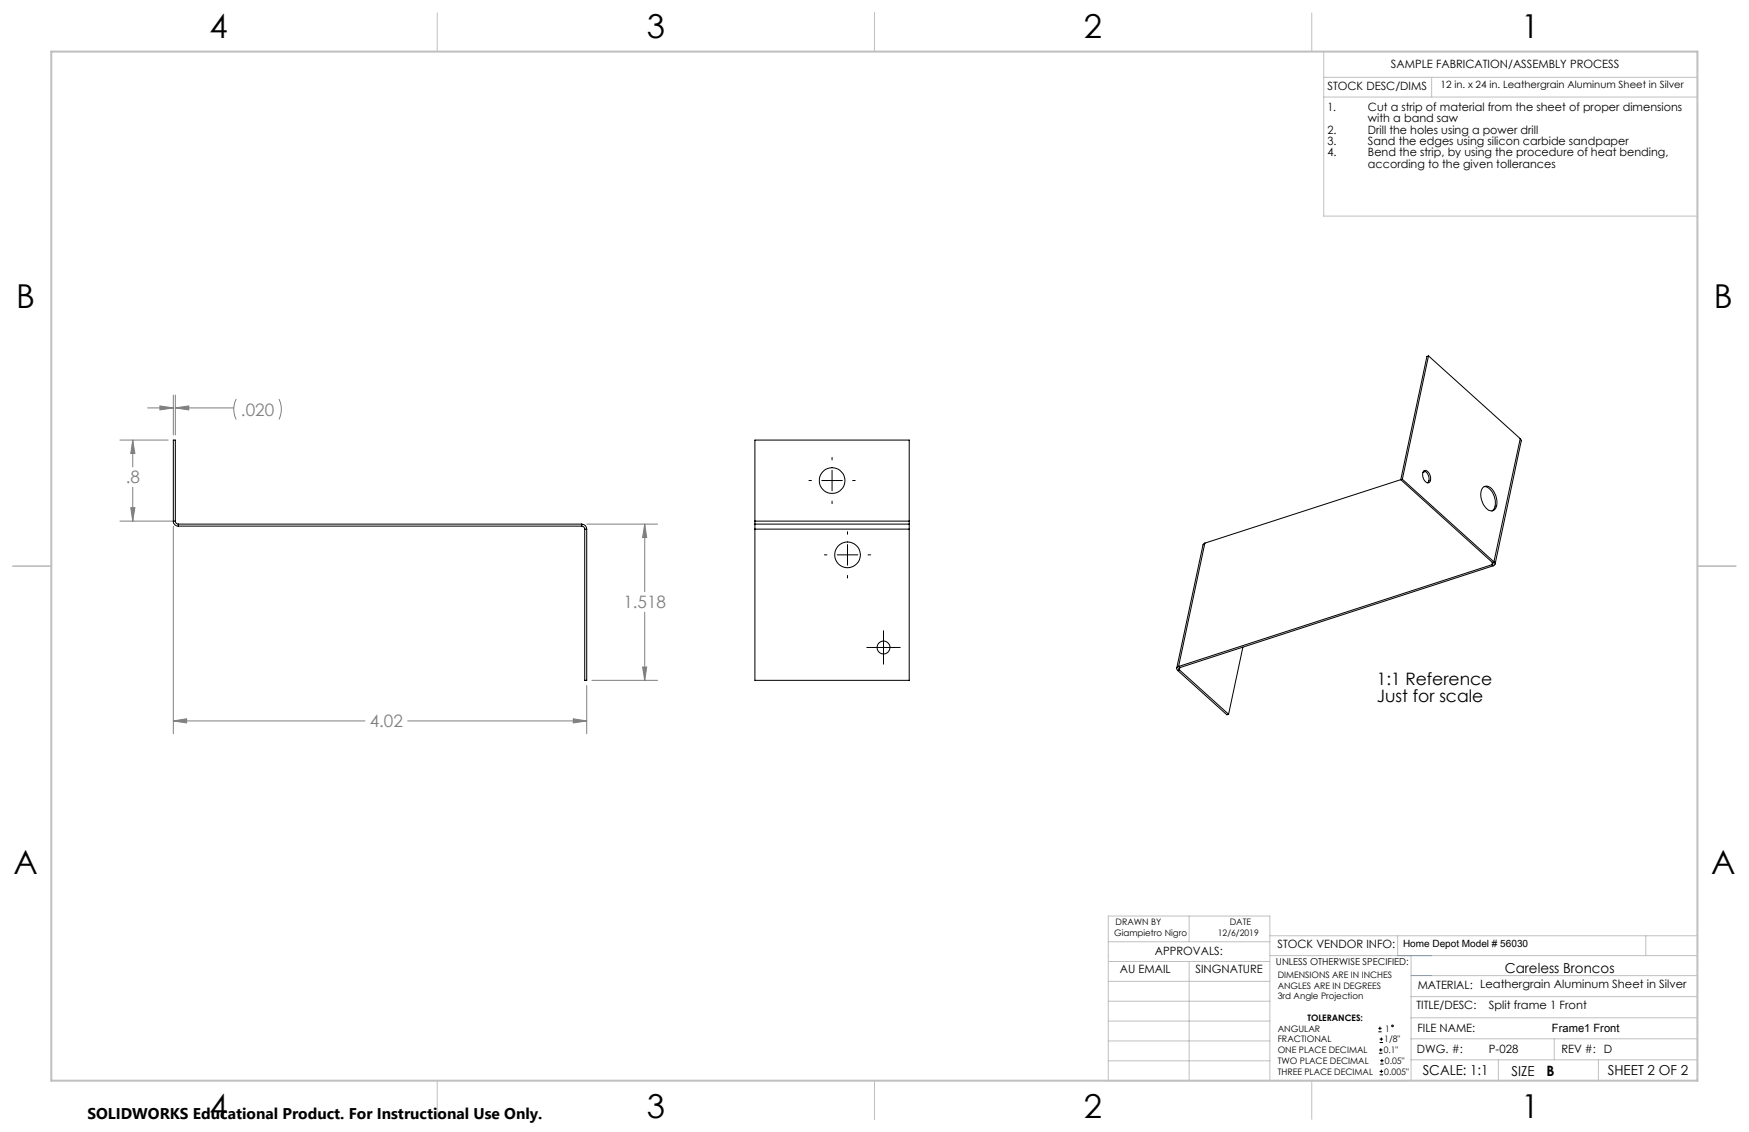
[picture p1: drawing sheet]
<svg xmlns="http://www.w3.org/2000/svg" width="432mm" height="279mm" viewBox="0 0 432 279" stroke-linecap="round" stroke-linejoin="round" font-family="sans-serif">
<g fill="none" stroke="#000" stroke-width=".25">
<path d="M199.7 118.6h.6M202.9 118.6h5.1M205.4 112.9v.6M205.4 116.1v5M210.5 118.6h.6M203.5 136.9h.7M205.4 123.7v.6M206.7 136.9h5.1M209.2 131.2v.7M209.2 134.4v5.1M214.3 136.9h.6M209.2 142v.7"/>
<path d="M214 159.8h8.2M218.1 155.7v8.2M340.3 254.7h.8M340.3 253.8h.8M340.5 260h.8M340.5 259.2h.8M340.6 257.3h.9M340.6 256.5h.9M340.7 253.4v.8M340.9 258.7v.8M341 256.1v.8M340.6 265.3h.9"/>
<path d="M340.6 264.4h.9M340.7 262.6h.9M340.7 261.8h.9M341 264v.9M341.2 261.4v.8"/>
<circle cx="343.8" cy="253.2" r=".2"/>
</g>
<g fill="none" stroke="#808080" stroke-width=".25">
<path d="M42.8 97.5v9.9M43.3 97.5v9.9M58.3 98.5l-.4 .9-.2 1.4 .2 1.8 .4 .9M68.9 98.5l.4 .9 .2 1.4-.2 1.8-.4 .9M29.6 108.6h11.9M32.8 108.6v6.7M32.8 108.6l.5 3.3h-1zM36.4 100.7h6.4M39.5 100.2l3.3 .5-3.3 .5zM43.3 100.7h14.4M43.3 100.7l3.3-.5v1zM29.6 128.6h13.2"/>
<path d="M32.3 125.3h1l-.5 3.3zM32.8 120.3v8.3M42.8 129.9v51.2M144.9 129.4h17.4M159.2 129.4l.5 3.3h-1.1zM159.2 129.4v16.6M159.2 151.1v16.8M42.8 177.9h47.3M42.8 177.9l3.3-.5v1zM100.6 177.9h44.3M141.5 177.4l3.4 .5-3.4 .5zM144.9 169.2v11.9"/>
<path d="M146.1 167.9h16.2M158.6 164.6h1.1l-.5 3.3z"/>
</g>
<g fill="none" stroke="#c0c0c0" stroke-width=".25">
<path d="M108 3.2v9.5M215.9 3.2v9.5M323.8 3.2v9.5M326.8 19.1h92.3M326.8 12.7v40.6h92.3M353.4 19.1v4.9M326.8 24h92.3M3.1 139.7h9.6M419.1 139.7h9.5M273.6 232.4h39.9M273.6 237.3h39.9M293.6 226.1v6.3"/>
<path d="M293.6 237.3v29.4M313.5 235.9h105.6M313.5 231h105.6M345.1 231v4.9M348.4 235.9v30.9M406.3 231v4.9M273.6 242.2h39.9M273.6 247.1h39.9M273.6 252h39.9M273.6 256.9h39.9M348.4 246h70.7M348.4 256.4h70.7"/>
<path d="M348.4 251.2h70.7M348.4 240.8h70.7M383.7 256.4v5.2M108 266.7v9.6M215.9 266.7v9.6M273.6 261.8h39.9M313.5 266.7v-40.6h-39.9v40.6h74.4M323.8 266.7v9.6M348.4 261.6h70.7M369.9 261.6v5.2M394.6 261.6v5.2"/>
</g>
<path d="M12.7 12.7h406.4v254h-406.4z" fill="none" stroke="#c0c0c0" stroke-width=".5"/>
<path d="M345.1 235.9h8.3M348.4 240.8h5" fill="none" stroke="#53a9ff" stroke-width=".25"/>
<path d="M43.3 100.7l3.3-.5v1zM39.5 100.2l3.3 .5-3.3 .5zM42.8 177.9l3.3-.5v1zM141.5 177.4l3.4 .5-3.4 .5zM32.3 125.3h1l-.5 3.3zM32.8 108.6l.5 3.3h-1zM159.2 129.4l.5 3.3h-1.1zM158.6 164.6h1.1l-.5 3.3z" fill="#808080"/>
<g fill="none" stroke="#000" stroke-width=".25">
<path d="M352.7 87.8l-6.5 30.5M352.7 87.8l22.6 20.5M352.7 87.8l-.4 .2-6.5 30.4M345.8 118.4l22.6 20.4M345.8 118.4l-48.3 15.7M346.2 118.3l22.6 20.4M346.2 118.3l-.4 .1M351.4 116.4l.1-.2a1.29 1.29 0 0 1 1.6 1.3l.1 .7a.79 .79 0 0 1-.5 1 .79 .79 0 0 1-1-.6l-.4-1zM351.5 116.2a2.04 2.04 0 0 1 1 3M351.9 116.4l-.6 .2M375.3 108.3l.3 .5-6.5 30.4M375.3 108.3l-6.5 30.4"/>
<path d="M42.8 128.6a1.21 1.21 0 0 0 1.2 1.3M42.8 128.6v-20h.5v20M42.8 128.6h.5M43.3 128.6a.72 .72 0 0 0 .7 .8M44 129.9h99.6M44 129.4v.5M44 129.4h99.6M143.6 129.4a1.21 1.21 0 0 1 1.3 1.2M143.6 129.9a.72 .72 0 0 1 .8 .7M143.6 129.4v.5M144.4 130.6v37.3h.5v-37.3M144.4 130.6h.5"/>
<path d="M186.4 129.4v1.2M186.4 128.6v.8M186.4 130.6v37.3h38.1v-37.3M186.4 130.6h38.1M186.4 129.4h38.1M186.4 128.6h38.1M186.4 128.6v-20h38.1v20M224.5 129.4v1.2M224.5 128.6v.8M297.5 134.1l-.5 .4-6.5 30.4M297.5 134.1l-6.5 30.4M366.1 120.3a1.62 1.62 0 0 1 2.5 .7 4.2 4.2 0 0 1 .4 4.8 1.59 1.59 0 0 1-2.4-.7 4.1 4.1 0 0 1-.5-4.8z"/>
<path d="M366.4 120.1a3.6 3.6 0 0 1 2.8 3.9l-.2 1.3-.6 .8M368.3 139.4l.3 .3M368.3 139.4l-77.3 25.1M368.4 138.8a.31 .31 0 0 1 .2 .3 .31 .31 0 0 1-.3 .3M368.4 138.8l-.1 .6M368.6 139.7l-77.3 25.1M368.8 138.7a.52 .52 0 0 1 .3 .6 .52 .52 0 0 1-.5 .4M368.8 138.7l-.4 .1M306.8 159.7l-3.5 16.6M290.8 165.5l12.1 10.9 .4-.1M291 164.5a.53 .53 0 0 0-.5 .4 .53 .53 0 0 0 .3 .6M291 164.5l.3 .3"/>
<path d="M291.2 165.3l-.4 .2M291.2 165.3l12.1 11M291.3 164.8a.29 .29 0 0 0-.3 .2 .29 .29 0 0 0 .2 .3M291.3 164.8l-.1 .5"/>
<circle cx="205.4" cy="118.6" r="3.2"/>
<circle cx="209.3" cy="136.9" r="3.2"/>
<circle cx="218.1" cy="159.8" r="1.59"/>
</g>
<g font-size="8.1">
<text x="51.7" y="9.3">4</text>
<text x="159.7" y="9.3">3</text>
<text x="267.6" y="9.3">2</text>
<text x="375.6" y="9.3">1</text>
<text x="4" y="76">B</text>
<text x="423.1" y="76">B</text>
<text x="3.3" y="215.7">A</text>
<text x="422.4" y="215.7">A</text>
<text x="51.7" y="276">4</text>
<text x="159.7" y="276">3</text>
<text x="267.6" y="276">2</text>
<text x="375.6" y="276">1</text>
</g>
<g font-size="4.2" fill="#808080">
<text x="59.5" y="102.6">.020</text>
<text x="31" y="119.3">.8</text>
<text x="153.9" y="150.2">1.518</text>
<text x="91.3" y="179.5">4.02</text>
</g>
<g font-size="4.2">
<text x="339.9" y="169.2">1:1 Reference</text>
<text x="339.9" y="173.3">Just for scale</text>
</g>
<text font-size="3.8" x="21.6" y="276.3">SOLIDWORKS Educational Product. For Instructional Use Only.</text>
<text font-size="3.5" x="381.8" y="265.6">B</text>
<g font-size="3.4">
<text x="371.5" y="240.1">Careless Broncos</text>
<text x="351.2" y="265.2">SCALE: 1:1</text>
<text x="373.2" y="265.6">SIZE</text>
<text x="396.9" y="265.2">SHEET 2 OF 2</text>
</g>
<g font-size="2.8">
<text x="343.4" y="16.9">SAMPLE FABRICATION/ASSEMBLY PROCESS</text>
<text x="327.7" y="22.3">STOCK DESC/DIMS</text>
<text x="327.7" y="27.3">1.</text>
<text x="337.7" y="27.3">Cut a strip of material from the sheet of proper dimensions</text>
<text x="327.7" y="33">2.</text>
<text x="327.7" y="35.8">3.</text>
<text x="337.7" y="30.1">with a band saw</text>
<text x="337.7" y="33">Drill the holes using a power drill</text>
<text x="337.7" y="35.8">Sand the edges using silicon carbide sandpaper</text>
<text x="327.7" y="38.6">4.</text>
<text x="337.7" y="38.6">Bend the strip, by using the procedure of heat bending,</text>
<text x="337.7" y="41.4">according to the given tollerances</text>
<text x="285.1" y="235.7">APPROVALS:</text>
<text x="315.4" y="234.1">STOCK VENDOR INFO:</text>
<text x="276.4" y="240.1">AU EMAIL</text>
<text x="295.1" y="240.1">SINGNATURE</text>
<text x="350" y="244.1">MATERIAL: Leathergrain Aluminum Sheet in Silver</text>
<text x="349.7" y="249.2">TITLE/DESC:</text>
<text x="367.6" y="249.2">Split frame 1 Front</text>
<text x="350" y="254.7">FILE NAME:</text>
<text x="383.2" y="254.8">Frame1 Front</text>
<text x="349.8" y="260">DWG. #:</text>
<text x="367.6" y="260">P-028</text>
<text x="385.5" y="260">REV #: D</text>
</g>
<g font-size="2.5">
<text x="355.6" y="21.7">12 in. x 24 in. Leathergrain Aluminum Sheet in Silver</text>
<text x="346.4" y="233.8">Home Depot Model # 56030</text>
</g>
<text font-size="2.4" x="315" y="238.1">UNLESS OTHERWISE SPECIFIED:</text>
<g font-size="2.2">
<text x="275.1" y="231.1">Giampietro Nigro</text>
<text x="275.4" y="228.2">DRAWN BY</text>
<text x="300.7" y="231.1">12/6/2019</text>
<text x="303.6" y="228.2">DATE</text>
<text x="315.4" y="241.4">DIMENSIONS ARE IN INCHES</text>
<text x="315.4" y="244">ANGLES ARE IN DEGREES</text>
<text x="315.4" y="246.7">3rd Angle Projection</text>
<text x="322.8" y="252">TOLERANCES:</text>
<text x="315.4" y="254.6">ANGULAR</text>
<text x="315.4" y="257.3">FRACTIONAL</text>
<text x="341.8" y="257.3">1/8&quot;</text>
<text x="342" y="254.6">1</text>
<text x="315.4" y="262.6">TWO PLACE DECIMAL</text>
<text x="315.4" y="260">ONE PLACE DECIMAL</text>
<text x="341.6" y="260">0.1&quot;</text>
<text x="341.9" y="262.6">0.05&quot;</text>
<text x="315.4" y="265.3">THREE PLACE DECIMAL</text>
<text x="341.8" y="265.3">0.005&quot;</text>
</g>
</svg>
